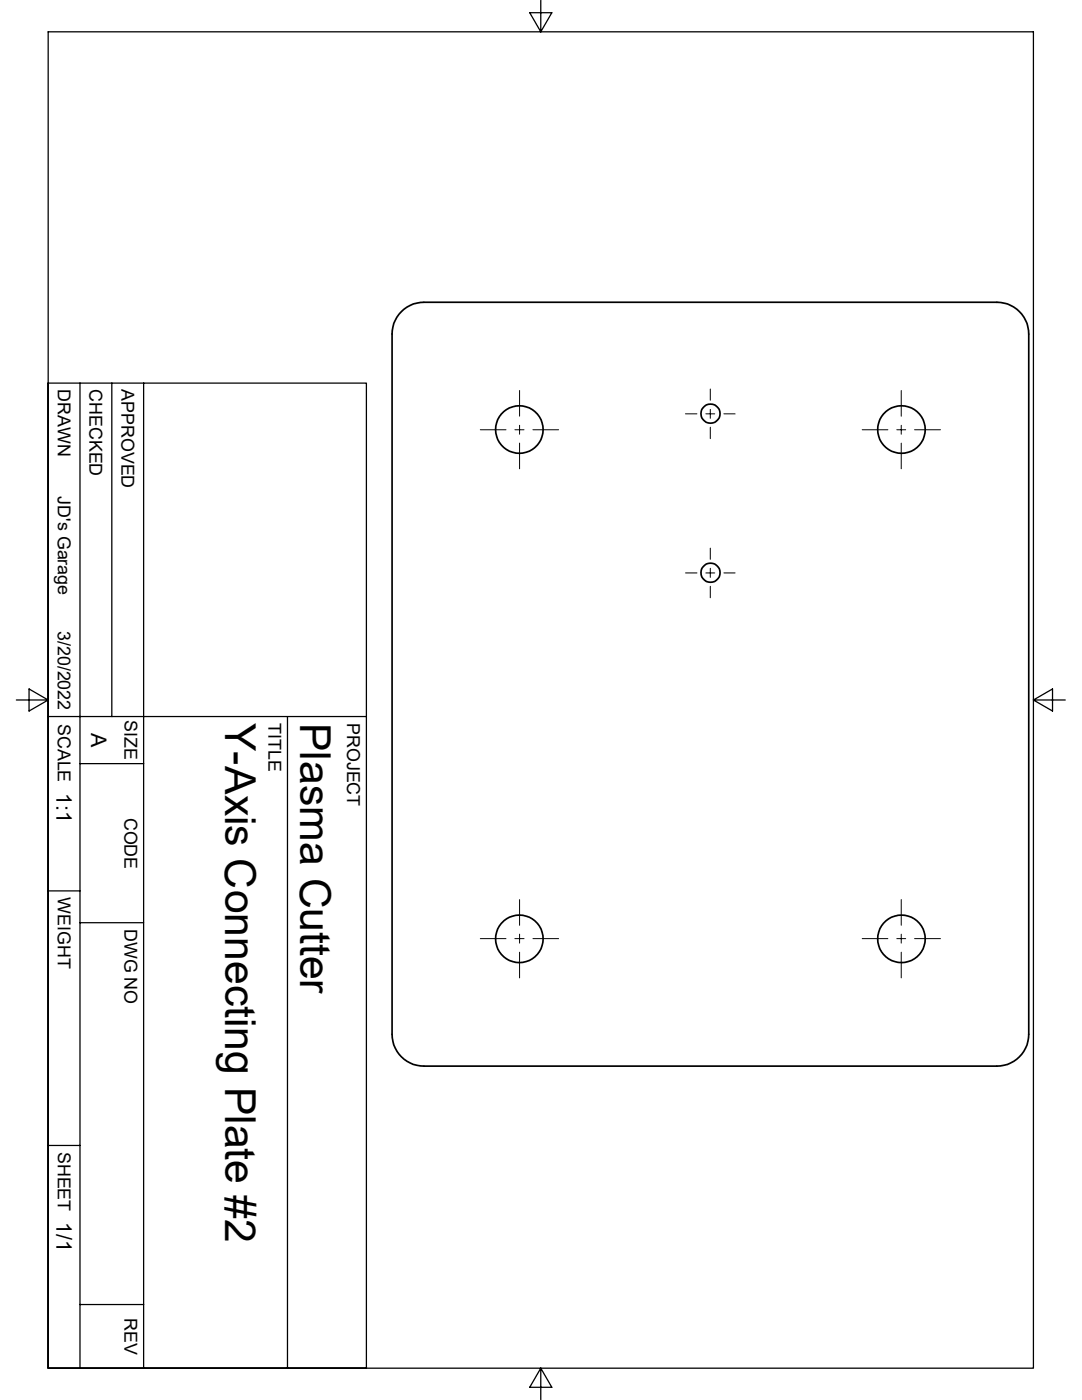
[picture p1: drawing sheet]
<svg xmlns="http://www.w3.org/2000/svg" width="216mm" height="279mm" viewBox="0 0 216 279" stroke-linecap="round" stroke-linejoin="round" font-family="sans-serif">
<g fill="none" stroke="#000" stroke-width=".34">
<path d="M80.1 62.2a6.4 6.4 0 0 1 4.5-1.9h114.3a6.4 6.4 0 0 1 6.4 6.4v139.7a6.4 6.4 0 0 1-6.4 6.4h-114.3a6.4 6.4 0 0 1-6.4-6.4l.1-140.4a6.4 6.4 0 0 1 1.8-3.8z"/>
<circle cx="103.6" cy="85.7" r="4.7"/>
<circle cx="141.8" cy="82.5" r="1.91"/>
<circle cx="179.9" cy="85.7" r="4.7"/>
<circle cx="141.8" cy="114.3" r="1.91"/>
<circle cx="103.6" cy="187.4" r="4.7"/>
<circle cx="179.9" cy="187.4" r="4.7"/>
</g>
<g fill="none" stroke="#000" stroke-width=".25">
<path d="M9.6 6.4h196.6v266.6h-196.6zM107.9 0v6.4l2.2-3.9h-4.4l2.2 3.9M9.6 76.5h63.5v196.5h-63.5zM16 76.5v196.5M22.3 76.5v66.5M28.7 76.5v196.5M3.3 139.7h6.3l-3.8 2.2v-4.4l3.8 2.2M206.2 139.7l3.8-2.2v4.4l-3.8-2.2h6.4M9.6 143h63.5M16 152.4h12.7M57.4 143v130M9.6 177.8h6.4"/>
<path d="M16 184.1h12.7M9.6 228.6h6.4M16 260.3h12.7M107.9 273l-2.2 3.9h4.4l-2.2-3.9v6.4"/>
</g>
<g fill="none" stroke="#000" stroke-width=".2">
<path d="M103.7 77.9v5.2M141.7 77.6v2.3M179.8 77.9v5.2M95.8 85.8h5.2M102.7 85.8h1.9M103.7 84.9v1.8M103.7 88.4v5.2M106.3 85.8h5.2M136.8 82.6h2.3M140.8 82.6h1.8M141.7 81.7v1.8M141.7 85.3v2.2"/>
<path d="M144.4 82.6h2.3M172 85.8h5.2M178.9 85.8h1.8M179.8 84.9v1.8M179.8 88.4v5.2M182.5 85.8h5.2M136.8 114.3h2.3M140.8 114.3h1.8M141.7 109.4v2.2M141.7 113.4v1.8M141.7 117v2.3M144.4 114.3h2.3"/>
<path d="M103.7 179.5v5.2M179.8 179.5v5.2M95.8 187.3h5.2M102.7 187.3h1.9M103.7 186.4v1.8M103.7 190v5.2M106.3 187.3h5.2M172 187.3h5.2M178.9 187.3h1.8M179.8 186.4v1.8M179.8 190v5.2M182.5 187.3h5.2"/>
</g>
<g font-size="8.5">
<text x="44.9" y="144.3" transform="rotate(90 44.9 144.3)">Y-Axis Connecting Plate #2</text>
<text x="59.9" y="144.3" transform="rotate(90 59.9 144.3)">Plasma Cutter</text>
</g>
<g font-size="4.3">
<text x="18.2" y="146.3" transform="rotate(90 18.2 146.3)">A</text>
<text x="11.3" y="158.2" transform="rotate(90 11.3 158.2)">1:1</text>
<text x="11.3" y="243.8" transform="rotate(90 11.3 243.8)">1/1</text>
</g>
<g font-size="3.6">
<text x="11.5" y="77.7" transform="rotate(90 11.5 77.7)">DRAWN</text>
<text x="17.9" y="77.7" transform="rotate(90 17.9 77.7)">CHECKED</text>
<text x="24.2" y="77.7" transform="rotate(90 24.2 77.7)">APPROVED</text>
<text x="11.5" y="99" transform="rotate(90 11.5 99)">JD's Garage</text>
<text x="11.5" y="125.9" transform="rotate(90 11.5 125.9)">3/20/2022</text>
<text x="24.9" y="143.8" transform="rotate(90 24.9 143.8)">SIZE</text>
<text x="11.5" y="144.5" transform="rotate(90 11.5 144.5)">SCALE</text>
<text x="53.6" y="144.3" transform="rotate(90 53.6 144.3)">TITLE</text>
<text x="69.3" y="144.3" transform="rotate(90 69.3 144.3)">PROJECT</text>
<text x="24.9" y="163.2" transform="rotate(90 24.9 163.2)">CODE</text>
<text x="11.5" y="179.1" transform="rotate(90 11.5 179.1)">WEIGHT</text>
<text x="24.9" y="185.4" transform="rotate(90 24.9 185.4)">DWG NO</text>
<text x="11.5" y="229.9" transform="rotate(90 11.5 229.9)">SHEET</text>
<text x="24.9" y="263" transform="rotate(90 24.9 263)">REV</text>
</g>
</svg>
